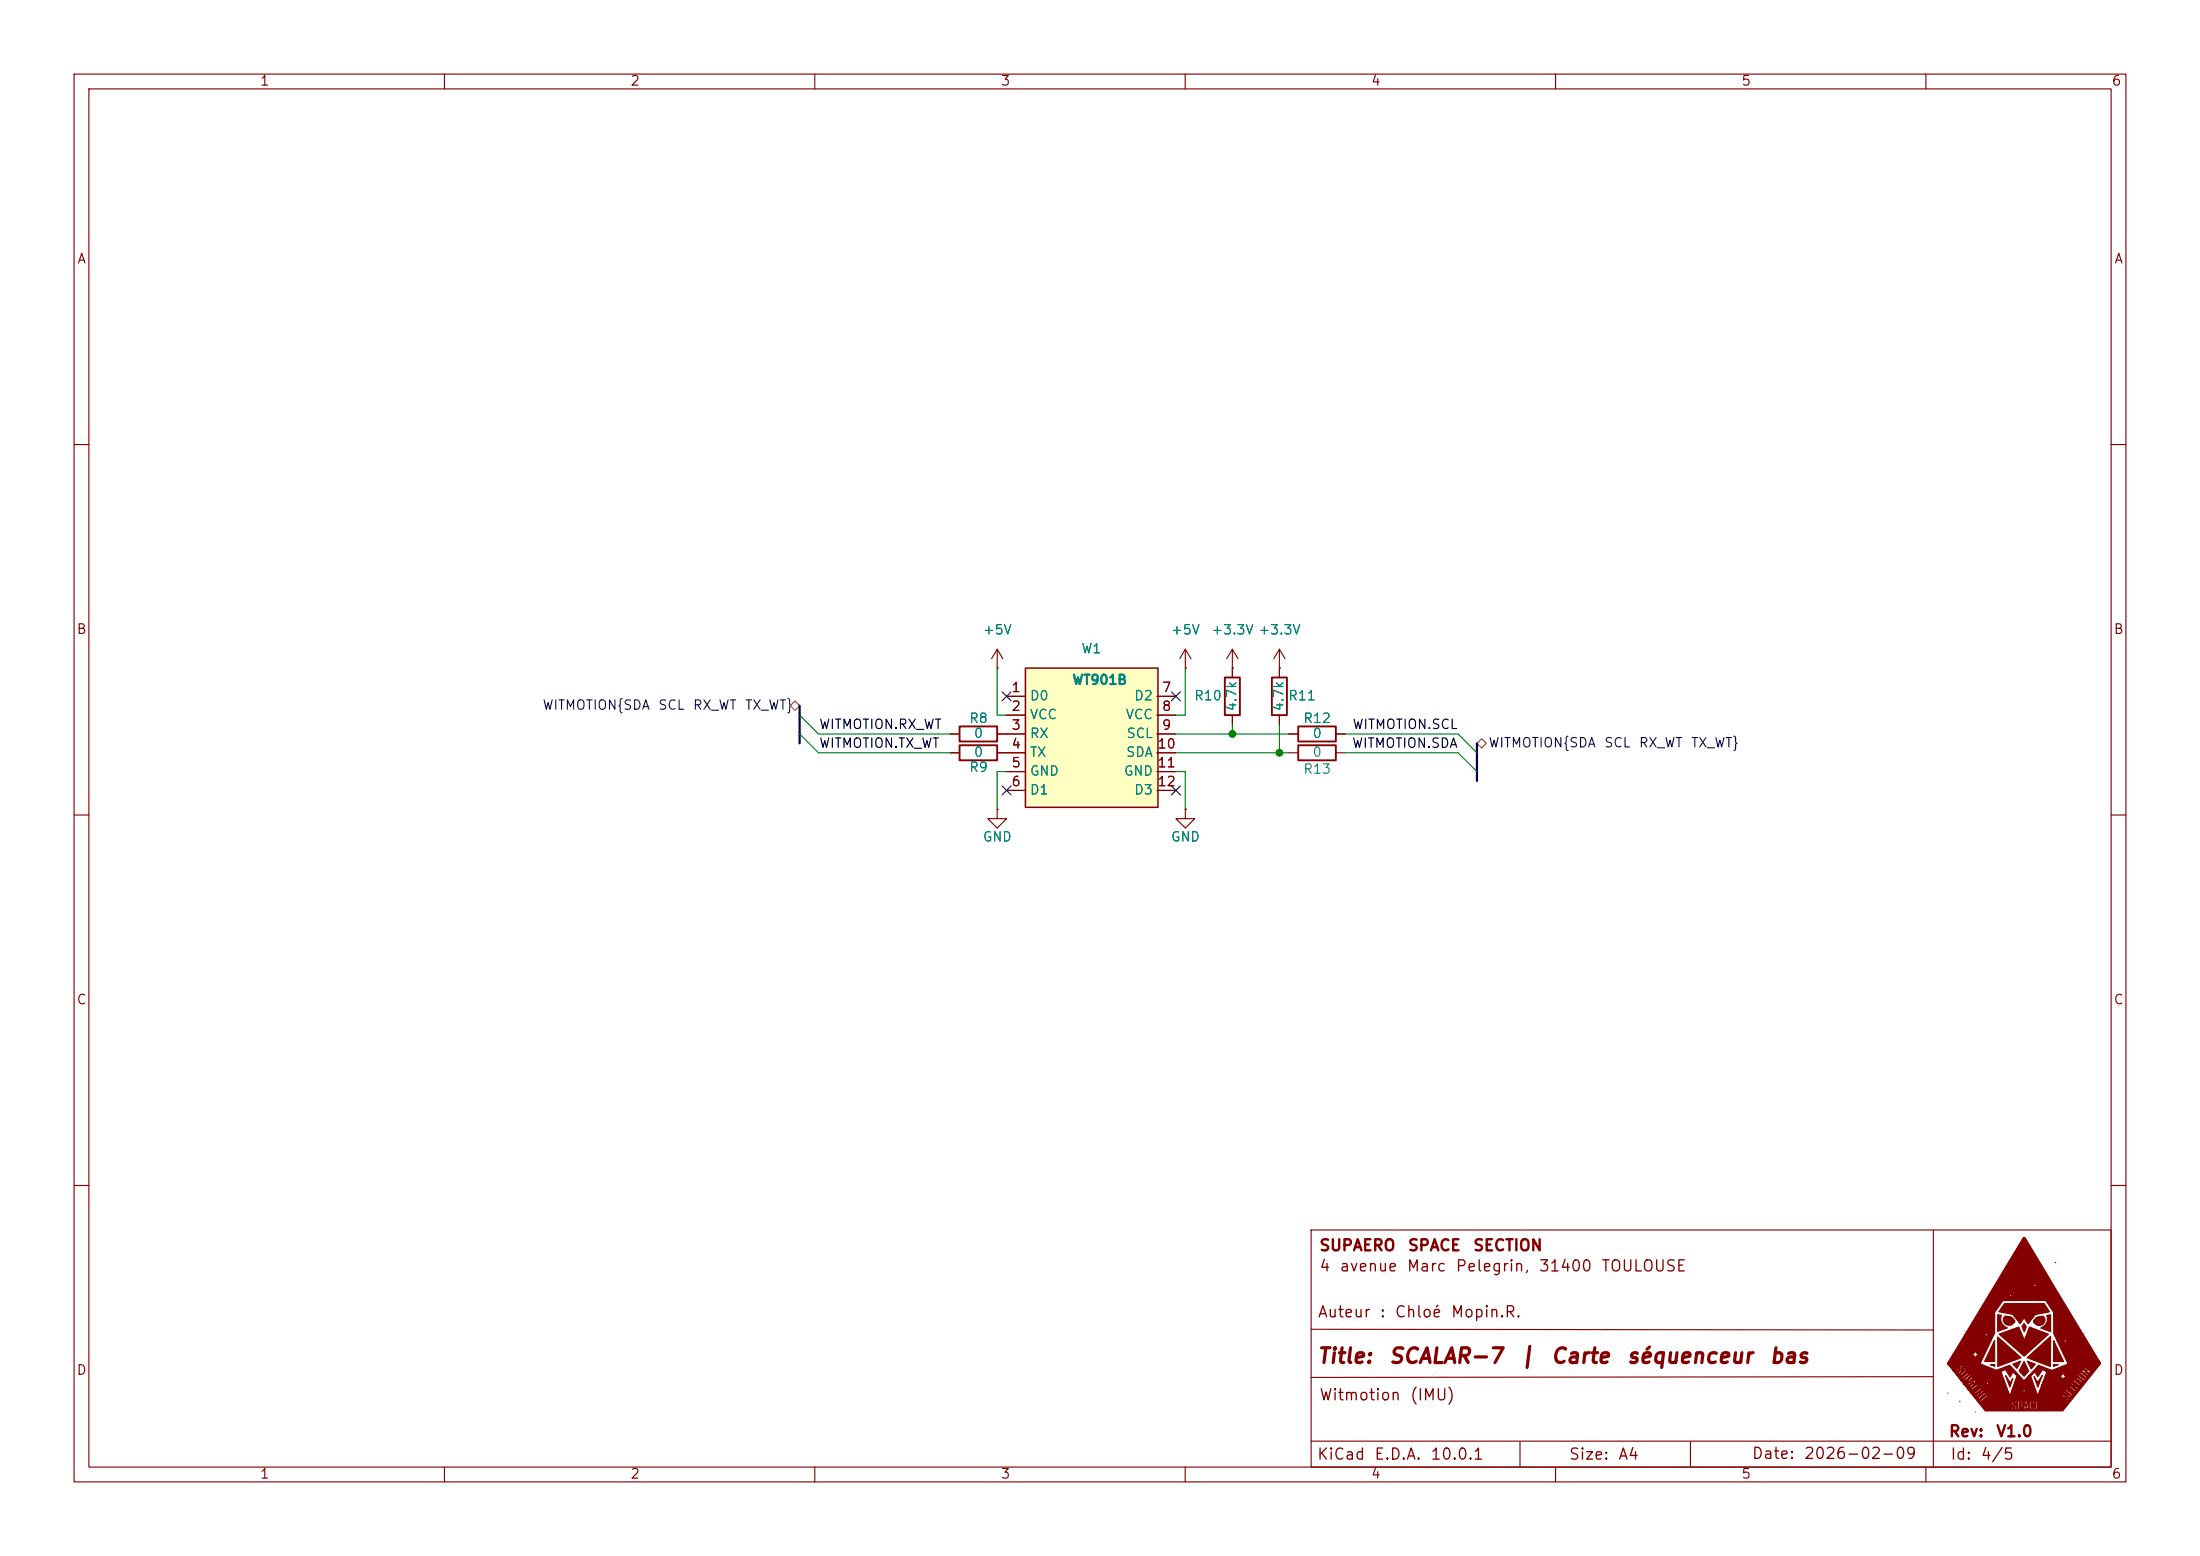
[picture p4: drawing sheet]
(kicad_sch
 (version 20250114)
 (generator "eeschema")
 (generator_version "9.0")
 (paper "A4")
 (title_block
  (title "SCALAR-7 | Carte séquenceur bas")
  (date "2026-02-09")
  (rev "V1.0")
  (comment 1 "Auteur : Chloé Mopin.R."))
 (lib_symbols
  (symbol "Custom_symbols:WT901B" (exclude_from_sim no) (in_bom yes) (on_board yes)
   (property "Reference" "W1" (at -1.27 12.7 0) (effects (font (size 1.27 1.27))))
   (property "Value" "WT901B" (at 0 8.636 0) (effects (font (size 1.27 1.27) (thickness 0.254)
    (bold yes))))
   (property "Footprint" "footprints:WT901B" (at 0 0 0) (effects (font (size 1.27 1.27)) (hide yes)))
   (property "Datasheet" "" (at 0 0 0) (effects (font (size 1.27 1.27)) (hide yes)))
   (property "Description" "" (at 0 0 0) (effects (font (size 1.27 1.27)) (hide yes)))
   (symbol "WT901B_1_1"
    (rectangle (start -10.16 10.16) (end 7.74 -8.636) (stroke (width 0.2) (type solid)) (fill (type color) (color 255 255 194 1)))
    (pin output line (at -12.7 6.35 0) (length 2.54) (name "D0" (effects (font (size 1.27 1.27)))) (number "1" (effects (font (size 1.27 1.27)))))
    (pin power_in line (at -12.7 3.81 0) (length 2.54) (name "VCC" (effects (font (size 1.27 1.27)))) (number "2" (effects (font (size 1.27 1.27)))))
    (pin input line (at -12.7 1.27 0) (length 2.54) (name "RX" (effects (font (size 1.27 1.27)))) (number "3" (effects (font (size 1.27 1.27)))))
    (pin output line (at -12.7 -1.27 0) (length 2.54) (name "TX" (effects (font (size 1.27 1.27)))) (number "4" (effects (font (size 1.27 1.27)))))
    (pin power_in line (at -12.7 -3.81 0) (length 2.54) (name "GND" (effects (font (size 1.27 1.27)))) (number "5" (effects (font (size 1.27 1.27)))))
    (pin output line (at -12.7 -6.35 0) (length 2.54) (name "D1" (effects (font (size 1.27 1.27)))) (number "6" (effects (font (size 1.27 1.27)))))
    (pin output line (at 10.16 6.35 180) (length 2.54) (name "D2" (effects (font (size 1.27 1.27)))) (number "7" (effects (font (size 1.27 1.27)))))
    (pin power_in line (at 10.16 3.81 180) (length 2.54) (name "VCC" (effects (font (size 1.27 1.27)))) (number "8" (effects (font (size 1.27 1.27)))))
    (pin input line (at 10.16 1.27 180) (length 2.54) (name "SCL" (effects (font (size 1.27 1.27)))) (number "9" (effects (font (size 1.27 1.27)))))
    (pin bidirectional line (at 10.16 -1.27 180) (length 2.54) (name "SDA" (effects (font (size 1.27 1.27)))) (number "10" (effects (font (size 1.27 1.27)))))
    (pin power_in line (at 10.16 -3.81 180) (length 2.54) (name "GND" (effects (font (size 1.27 1.27)))) (number "11" (effects (font (size 1.27 1.27)))))
    (pin output line (at 10.16 -6.35 180) (length 2.54) (name "D3" (effects (font (size 1.27 1.27)))) (number "12" (effects (font (size 1.27 1.27))))))
   (embedded_fonts no))
  (symbol "Device:R"
   (pin_numbers (hide yes))
   (pin_names
    (offset 0)) (exclude_from_sim no) (in_bom yes) (on_board yes)
   (property "Reference" "R" (at 2.032 0 90) (effects (font (size 1.27 1.27))))
   (property "Value" "R" (at 0 0 90) (effects (font (size 1.27 1.27))))
   (property "Footprint" "" (at -1.778 0 90) (effects (font (size 1.27 1.27)) (hide yes)))
   (property "Datasheet" "~" (at 0 0 0) (effects (font (size 1.27 1.27)) (hide yes)))
   (property "Description" "Resistor" (at 0 0 0) (effects (font (size 1.27 1.27)) (hide yes)))
   (symbol "R_0_1"
    (rectangle (start -1.016 -2.54) (end 1.016 2.54) (stroke (width 0.254) (type default)) (fill (type none))))
   (symbol "R_1_1"
    (pin passive line (at 0 3.81 270) (length 1.27) (name "~" (effects (font (size 1.27 1.27)))) (number "1" (effects (font (size 1.27 1.27)))))
    (pin passive line (at 0 -3.81 90) (length 1.27) (name "~" (effects (font (size 1.27 1.27)))) (number "2" (effects (font (size 1.27 1.27))))))
   (embedded_fonts no))
  (symbol "power:+3.3V"
   (power)
   (pin_numbers (hide yes))
   (pin_names
    (offset 0) (hide yes)) (exclude_from_sim no) (in_bom yes) (on_board yes)
   (property "Reference" "#PWR" (at 0 -3.81 0) (effects (font (size 1.27 1.27)) (hide yes)))
   (property "Value" "+3.3V" (at 0 3.556 0) (effects (font (size 1.27 1.27))))
   (property "Footprint" "" (at 0 0 0) (effects (font (size 1.27 1.27)) (hide yes)))
   (property "Datasheet" "" (at 0 0 0) (effects (font (size 1.27 1.27)) (hide yes)))
   (property "Description" "Power symbol creates a global label with name \"+3.3V\"" (at 0 0 0) (effects (font (size 1.27 1.27)) (hide yes)))
   (symbol "+3.3V_0_1"
    (polyline (pts (xy -0.762 1.27) (xy 0 2.54)) (stroke (width 0) (type default)) (fill (type none)))
    (polyline (pts (xy 0 2.54) (xy 0.762 1.27)) (stroke (width 0) (type default)) (fill (type none)))
    (polyline (pts (xy 0 0) (xy 0 2.54)) (stroke (width 0) (type default)) (fill (type none))))
   (symbol "+3.3V_1_1"
    (pin power_in line (at 0 0 90) (length 0) (name "~" (effects (font (size 1.27 1.27)))) (number "1" (effects (font (size 1.27 1.27))))))
   (embedded_fonts no))
  (symbol "power:+5V"
   (power)
   (pin_numbers (hide yes))
   (pin_names
    (offset 0) (hide yes)) (exclude_from_sim no) (in_bom yes) (on_board yes)
   (property "Reference" "#PWR" (at 0 -3.81 0) (effects (font (size 1.27 1.27)) (hide yes)))
   (property "Value" "+5V" (at 0 3.556 0) (effects (font (size 1.27 1.27))))
   (property "Footprint" "" (at 0 0 0) (effects (font (size 1.27 1.27)) (hide yes)))
   (property "Datasheet" "" (at 0 0 0) (effects (font (size 1.27 1.27)) (hide yes)))
   (property "Description" "Power symbol creates a global label with name \"+5V\"" (at 0 0 0) (effects (font (size 1.27 1.27)) (hide yes)))
   (symbol "+5V_0_1"
    (polyline (pts (xy -0.762 1.27) (xy 0 2.54)) (stroke (width 0) (type default)) (fill (type none)))
    (polyline (pts (xy 0 2.54) (xy 0.762 1.27)) (stroke (width 0) (type default)) (fill (type none)))
    (polyline (pts (xy 0 0) (xy 0 2.54)) (stroke (width 0) (type default)) (fill (type none))))
   (symbol "+5V_1_1"
    (pin power_in line (at 0 0 90) (length 0) (name "~" (effects (font (size 1.27 1.27)))) (number "1" (effects (font (size 1.27 1.27))))))
   (embedded_fonts no))
  (symbol "power:GND"
   (power)
   (pin_numbers (hide yes))
   (pin_names
    (offset 0) (hide yes)) (exclude_from_sim no) (in_bom yes) (on_board yes)
   (property "Reference" "#PWR" (at 0 -6.35 0) (effects (font (size 1.27 1.27)) (hide yes)))
   (property "Value" "GND" (at 0 -3.81 0) (effects (font (size 1.27 1.27))))
   (property "Footprint" "" (at 0 0 0) (effects (font (size 1.27 1.27)) (hide yes)))
   (property "Datasheet" "" (at 0 0 0) (effects (font (size 1.27 1.27)) (hide yes)))
   (property "Description" "Power symbol creates a global label with name \"GND\" , ground" (at 0 0 0) (effects (font (size 1.27 1.27)) (hide yes)))
   (symbol "GND_0_1"
    (polyline (pts (xy 0 0) (xy 0 -1.27) (xy 1.27 -1.27) (xy 0 -2.54) (xy -1.27 -1.27) (xy 0 -1.27)) (stroke (width 0) (type default)) (fill (type none))))
   (symbol "GND_1_1"
    (pin power_in line (at 0 0 270) (length 0) (name "~" (effects (font (size 1.27 1.27)))) (number "1" (effects (font (size 1.27 1.27))))))
   (embedded_fonts no)))
 (junction
  (at 172.72 101.6)
  (diameter 0)
  (color 0 0 0 0))
 (junction
  (at 166.37 99.06)
  (diameter 0)
  (color 0 0 0 0))
 (no_connect
  (at 158.75 106.68))
 (no_connect
  (at 158.75 93.98))
 (no_connect
  (at 135.89 93.98))
 (no_connect
  (at 135.89 106.68))
 (bus_entry
  (at 199.39 101.6)
  (size -2.54 -2.54)
  (stroke (width 0) (type default)))
 (bus_entry
  (at 199.39 104.14)
  (size -2.54 -2.54)
  (stroke (width 0) (type default)))
 (bus_entry
  (at 107.95 99.06)
  (size 2.54 2.54)
  (stroke (width 0) (type default)))
 (bus_entry
  (at 107.95 96.52)
  (size 2.54 2.54)
  (stroke (width 0) (type default)))
 (bus
  (pts (xy 199.39 101.6) (xy 199.39 104.14))
  (stroke (width 0) (type default)))
 (wire
  (pts (xy 172.72 97.79) (xy 172.72 101.6))
  (stroke (width 0) (type default)))
 (wire
  (pts (xy 110.49 101.6) (xy 128.27 101.6))
  (stroke (width 0) (type default)))
 (wire
  (pts (xy 160.02 104.14) (xy 160.02 109.22))
  (stroke (width 0) (type default)))
 (wire
  (pts (xy 158.75 96.52) (xy 160.02 96.52))
  (stroke (width 0) (type default)))
 (wire
  (pts (xy 196.85 101.6) (xy 181.61 101.6))
  (stroke (width 0) (type default)))
 (wire
  (pts (xy 166.37 99.06) (xy 173.99 99.06))
  (stroke (width 0) (type default)))
 (wire
  (pts (xy 158.75 99.06) (xy 166.37 99.06))
  (stroke (width 0) (type default)))
 (wire
  (pts (xy 158.75 104.14) (xy 160.02 104.14))
  (stroke (width 0) (type default)))
 (wire
  (pts (xy 135.89 96.52) (xy 134.62 96.52))
  (stroke (width 0) (type default)))
 (bus
  (pts (xy 199.39 100.33) (xy 199.39 101.6))
  (stroke (width 0) (type default)))
 (wire
  (pts (xy 134.62 96.52) (xy 134.62 90.17))
  (stroke (width 0) (type default)))
 (wire
  (pts (xy 172.72 101.6) (xy 173.99 101.6))
  (stroke (width 0) (type default)))
 (bus
  (pts (xy 107.95 95.25) (xy 107.95 96.52))
  (stroke (width 0) (type default)))
 (wire
  (pts (xy 166.37 97.79) (xy 166.37 99.06))
  (stroke (width 0) (type default)))
 (bus
  (pts (xy 107.95 99.06) (xy 107.95 100.33))
  (stroke (width 0) (type default)))
 (wire
  (pts (xy 134.62 104.14) (xy 134.62 109.22))
  (stroke (width 0) (type default)))
 (wire
  (pts (xy 196.85 99.06) (xy 181.61 99.06))
  (stroke (width 0) (type default)))
 (bus
  (pts (xy 107.95 96.52) (xy 107.95 99.06))
  (stroke (width 0) (type default)))
 (bus
  (pts (xy 199.39 104.14) (xy 199.39 105.41))
  (stroke (width 0) (type default)))
 (wire
  (pts (xy 158.75 101.6) (xy 172.72 101.6))
  (stroke (width 0) (type default)))
 (wire
  (pts (xy 110.49 99.06) (xy 128.27 99.06))
  (stroke (width 0) (type default)))
 (wire
  (pts (xy 135.89 104.14) (xy 134.62 104.14))
  (stroke (width 0) (type default)))
 (wire
  (pts (xy 160.02 96.52) (xy 160.02 90.17))
  (stroke (width 0) (type default)))
 (label "WITMOTION.RX_WT"
  (at 110.49 99.06 0)
  (effects (font (size 1.27 1.27)) (justify left bottom)))
 (label "WITMOTION.SDA"
  (at 196.85 101.6 180)
  (effects (font (size 1.27 1.27)) (justify right bottom)))
 (label "WITMOTION.TX_WT"
  (at 110.49 101.6 0)
  (effects (font (size 1.27 1.27)) (justify left bottom)))
 (label "WITMOTION.SCL"
  (at 196.85 99.06 180)
  (effects (font (size 1.27 1.27)) (justify right bottom)))
 (hierarchical_label "WITMOTION{SDA SCL RX_WT TX_WT}"
  (shape bidirectional)
  (at 199.39 100.33 0)
  (effects (font (size 1.27 1.27)) (justify left)))
 (hierarchical_label "WITMOTION{SDA SCL RX_WT TX_WT}"
  (shape bidirectional)
  (at 107.95 95.25 180)
  (effects (font (size 1.27 1.27)) (justify right)))
 (symbol
  (lib_id "power:+3.3V")
  (at 166.37 90.17 0)
  (unit 1)
  (exclude_from_sim no)
  (in_bom yes)
  (on_board yes)
  (dnp no)
  (fields_autoplaced yes)
  (property "Reference" "#PWR035" (at 166.37 93.98 0) (effects (font (size 1.27 1.27)) (hide yes)))
  (property "Value" "+3.3V" (at 166.37 85.09 0) (effects (font (size 1.27 1.27))))
  (property "Footprint" "" (at 166.37 90.17 0) (effects (font (size 1.27 1.27)) (hide yes)))
  (property "Datasheet" "" (at 166.37 90.17 0) (effects (font (size 1.27 1.27)) (hide yes)))
  (property "Description" "Power symbol creates a global label with name \"+3.3V\"" (at 166.37 90.17 0) (effects (font (size 1.27 1.27)) (hide yes)))
  (pin "1"))
 (symbol
  (lib_id "Device:R")
  (at 172.72 93.98 0)
  (mirror x)
  (unit 1)
  (exclude_from_sim no)
  (in_bom yes)
  (on_board yes)
  (dnp no)
  (property "Reference" "R11" (at 175.768 93.98 0) (effects (font (size 1.27 1.27))))
  (property "Value" "4.7k" (at 172.72 93.98 90) (effects (font (size 1.27 1.27))))
  (property "Footprint" "Resistor_SMD:R_0805_2012Metric_Pad1.20x1.40mm_HandSolder" (at 170.942 93.98 90) (effects (font (size 1.27 1.27)) (hide yes)))
  (property "Datasheet" "~" (at 172.72 93.98 0) (effects (font (size 1.27 1.27)) (hide yes)))
  (property "Description" "Resistor" (at 172.72 93.98 0) (effects (font (size 1.27 1.27)) (hide yes)))
  (pin "2")
  (pin "1"))
 (symbol
  (lib_id "power:GND")
  (at 134.62 109.22 0)
  (mirror y)
  (unit 1)
  (exclude_from_sim no)
  (in_bom yes)
  (on_board yes)
  (dnp no)
  (property "Reference" "#PWR032" (at 134.62 115.57 0) (effects (font (size 1.27 1.27)) (hide yes)))
  (property "Value" "GND" (at 134.62 113.03 0) (effects (font (size 1.27 1.27))))
  (property "Footprint" "" (at 134.62 109.22 0) (effects (font (size 1.27 1.27)) (hide yes)))
  (property "Datasheet" "" (at 134.62 109.22 0) (effects (font (size 1.27 1.27)) (hide yes)))
  (property "Description" "Power symbol creates a global label with name \"GND\" , ground" (at 134.62 109.22 0) (effects (font (size 1.27 1.27)) (hide yes)))
  (pin "1"))
 (symbol
  (lib_id "Device:R")
  (at 132.08 101.6 270)
  (unit 1)
  (exclude_from_sim no)
  (in_bom yes)
  (on_board yes)
  (dnp no)
  (property "Reference" "R9" (at 132.08 103.632 90) (effects (font (size 1.27 1.27))))
  (property "Value" "0" (at 132.08 101.6 90) (effects (font (size 1.27 1.27))))
  (property "Footprint" "Resistor_SMD:R_0805_2012Metric_Pad1.20x1.40mm_HandSolder" (at 132.08 99.822 90) (effects (font (size 1.27 1.27)) (hide yes)))
  (property "Datasheet" "~" (at 132.08 101.6 0) (effects (font (size 1.27 1.27)) (hide yes)))
  (property "Description" "Resistor" (at 132.08 101.6 0) (effects (font (size 1.27 1.27)) (hide yes)))
  (pin "2")
  (pin "1"))
 (symbol
  (lib_id "power:+5V")
  (at 134.62 90.17 0)
  (unit 1)
  (exclude_from_sim no)
  (in_bom yes)
  (on_board yes)
  (dnp no)
  (fields_autoplaced yes)
  (property "Reference" "#PWR031" (at 134.62 93.98 0) (effects (font (size 1.27 1.27)) (hide yes)))
  (property "Value" "+5V" (at 134.62 85.09 0) (effects (font (size 1.27 1.27))))
  (property "Footprint" "" (at 134.62 90.17 0) (effects (font (size 1.27 1.27)) (hide yes)))
  (property "Datasheet" "" (at 134.62 90.17 0) (effects (font (size 1.27 1.27)) (hide yes)))
  (property "Description" "Power symbol creates a global label with name \"+5V\"" (at 134.62 90.17 0) (effects (font (size 1.27 1.27)) (hide yes)))
  (pin "1"))
 (symbol
  (lib_id "Device:R")
  (at 177.8 101.6 270)
  (unit 1)
  (exclude_from_sim no)
  (in_bom yes)
  (on_board yes)
  (dnp no)
  (property "Reference" "R13" (at 177.8 103.886 90) (effects (font (size 1.27 1.27))))
  (property "Value" "0" (at 177.8 101.6 90) (effects (font (size 1.27 1.27))))
  (property "Footprint" "Resistor_SMD:R_0805_2012Metric_Pad1.20x1.40mm_HandSolder" (at 177.8 99.822 90) (effects (font (size 1.27 1.27)) (hide yes)))
  (property "Datasheet" "~" (at 177.8 101.6 0) (effects (font (size 1.27 1.27)) (hide yes)))
  (property "Description" "Resistor" (at 177.8 101.6 0) (effects (font (size 1.27 1.27)) (hide yes)))
  (pin "2")
  (pin "1"))
 (symbol
  (lib_id "Device:R")
  (at 132.08 99.06 90)
  (unit 1)
  (exclude_from_sim no)
  (in_bom yes)
  (on_board yes)
  (dnp no)
  (property "Reference" "R8" (at 132.08 97.028 90) (effects (font (size 1.27 1.27))))
  (property "Value" "0" (at 132.08 99.06 90) (effects (font (size 1.27 1.27))))
  (property "Footprint" "Resistor_SMD:R_0805_2012Metric_Pad1.20x1.40mm_HandSolder" (at 132.08 100.838 90) (effects (font (size 1.27 1.27)) (hide yes)))
  (property "Datasheet" "~" (at 132.08 99.06 0) (effects (font (size 1.27 1.27)) (hide yes)))
  (property "Description" "Resistor" (at 132.08 99.06 0) (effects (font (size 1.27 1.27)) (hide yes)))
  (pin "2")
  (pin "1"))
 (symbol
  (lib_id "Custom_symbols:WT901B")
  (at 148.59 100.33 0)
  (unit 1)
  (exclude_from_sim no)
  (in_bom yes)
  (on_board yes)
  (dnp no)
  (property "Reference" "W1" (at 147.32 87.63 0) (effects (font (size 1.27 1.27))))
  (property "Value" "WT901B" (at 148.59 91.694 0) (effects (font (size 1.27 1.27) (thickness 0.254)
    (bold yes))))
  (property "Footprint" "custom_footprint:WT901B" (at 148.59 100.33 0) (effects (font (size 1.27 1.27)) (hide yes)))
  (property "Datasheet" "" (at 148.59 100.33 0) (effects (font (size 1.27 1.27)) (hide yes)))
  (property "Description" "" (at 148.59 100.33 0) (effects (font (size 1.27 1.27)) (hide yes)))
  (pin "5")
  (pin "7")
  (pin "2")
  (pin "3")
  (pin "1")
  (pin "4")
  (pin "6")
  (pin "12")
  (pin "10")
  (pin "9")
  (pin "8")
  (pin "11"))
 (symbol
  (lib_id "power:+5V")
  (at 160.02 90.17 0)
  (unit 1)
  (exclude_from_sim no)
  (in_bom yes)
  (on_board yes)
  (dnp no)
  (fields_autoplaced yes)
  (property "Reference" "#PWR033" (at 160.02 93.98 0) (effects (font (size 1.27 1.27)) (hide yes)))
  (property "Value" "+5V" (at 160.02 85.09 0) (effects (font (size 1.27 1.27))))
  (property "Footprint" "" (at 160.02 90.17 0) (effects (font (size 1.27 1.27)) (hide yes)))
  (property "Datasheet" "" (at 160.02 90.17 0) (effects (font (size 1.27 1.27)) (hide yes)))
  (property "Description" "Power symbol creates a global label with name \"+5V\"" (at 160.02 90.17 0) (effects (font (size 1.27 1.27)) (hide yes)))
  (pin "1"))
 (symbol
  (lib_id "power:GND")
  (at 160.02 109.22 0)
  (mirror y)
  (unit 1)
  (exclude_from_sim no)
  (in_bom yes)
  (on_board yes)
  (dnp no)
  (property "Reference" "#PWR034" (at 160.02 115.57 0) (effects (font (size 1.27 1.27)) (hide yes)))
  (property "Value" "GND" (at 160.02 113.03 0) (effects (font (size 1.27 1.27))))
  (property "Footprint" "" (at 160.02 109.22 0) (effects (font (size 1.27 1.27)) (hide yes)))
  (property "Datasheet" "" (at 160.02 109.22 0) (effects (font (size 1.27 1.27)) (hide yes)))
  (property "Description" "Power symbol creates a global label with name \"GND\" , ground" (at 160.02 109.22 0) (effects (font (size 1.27 1.27)) (hide yes)))
  (pin "1"))
 (symbol
  (lib_id "Device:R")
  (at 177.8 99.06 90)
  (unit 1)
  (exclude_from_sim no)
  (in_bom yes)
  (on_board yes)
  (dnp no)
  (property "Reference" "R12" (at 177.8 97.028 90) (effects (font (size 1.27 1.27))))
  (property "Value" "0" (at 177.8 99.06 90) (effects (font (size 1.27 1.27))))
  (property "Footprint" "Resistor_SMD:R_0805_2012Metric_Pad1.20x1.40mm_HandSolder" (at 177.8 100.838 90) (effects (font (size 1.27 1.27)) (hide yes)))
  (property "Datasheet" "~" (at 177.8 99.06 0) (effects (font (size 1.27 1.27)) (hide yes)))
  (property "Description" "Resistor" (at 177.8 99.06 0) (effects (font (size 1.27 1.27)) (hide yes)))
  (pin "2")
  (pin "1"))
 (symbol
  (lib_id "power:+3.3V")
  (at 172.72 90.17 0)
  (unit 1)
  (exclude_from_sim no)
  (in_bom yes)
  (on_board yes)
  (dnp no)
  (fields_autoplaced yes)
  (property "Reference" "#PWR036" (at 172.72 93.98 0) (effects (font (size 1.27 1.27)) (hide yes)))
  (property "Value" "+3.3V" (at 172.72 85.09 0) (effects (font (size 1.27 1.27))))
  (property "Footprint" "" (at 172.72 90.17 0) (effects (font (size 1.27 1.27)) (hide yes)))
  (property "Datasheet" "" (at 172.72 90.17 0) (effects (font (size 1.27 1.27)) (hide yes)))
  (property "Description" "Power symbol creates a global label with name \"+3.3V\"" (at 172.72 90.17 0) (effects (font (size 1.27 1.27)) (hide yes)))
  (pin "1"))
 (symbol
  (lib_id "Device:R")
  (at 166.37 93.98 180)
  (unit 1)
  (exclude_from_sim no)
  (in_bom yes)
  (on_board yes)
  (dnp no)
  (property "Reference" "R10" (at 163.068 93.98 0) (effects (font (size 1.27 1.27))))
  (property "Value" "4.7k" (at 166.37 93.98 90) (effects (font (size 1.27 1.27))))
  (property "Footprint" "Resistor_SMD:R_0805_2012Metric_Pad1.20x1.40mm_HandSolder" (at 168.148 93.98 90) (effects (font (size 1.27 1.27)) (hide yes)))
  (property "Datasheet" "~" (at 166.37 93.98 0) (effects (font (size 1.27 1.27)) (hide yes)))
  (property "Description" "Resistor" (at 166.37 93.98 0) (effects (font (size 1.27 1.27)) (hide yes)))
  (pin "2")
  (pin "1")))
